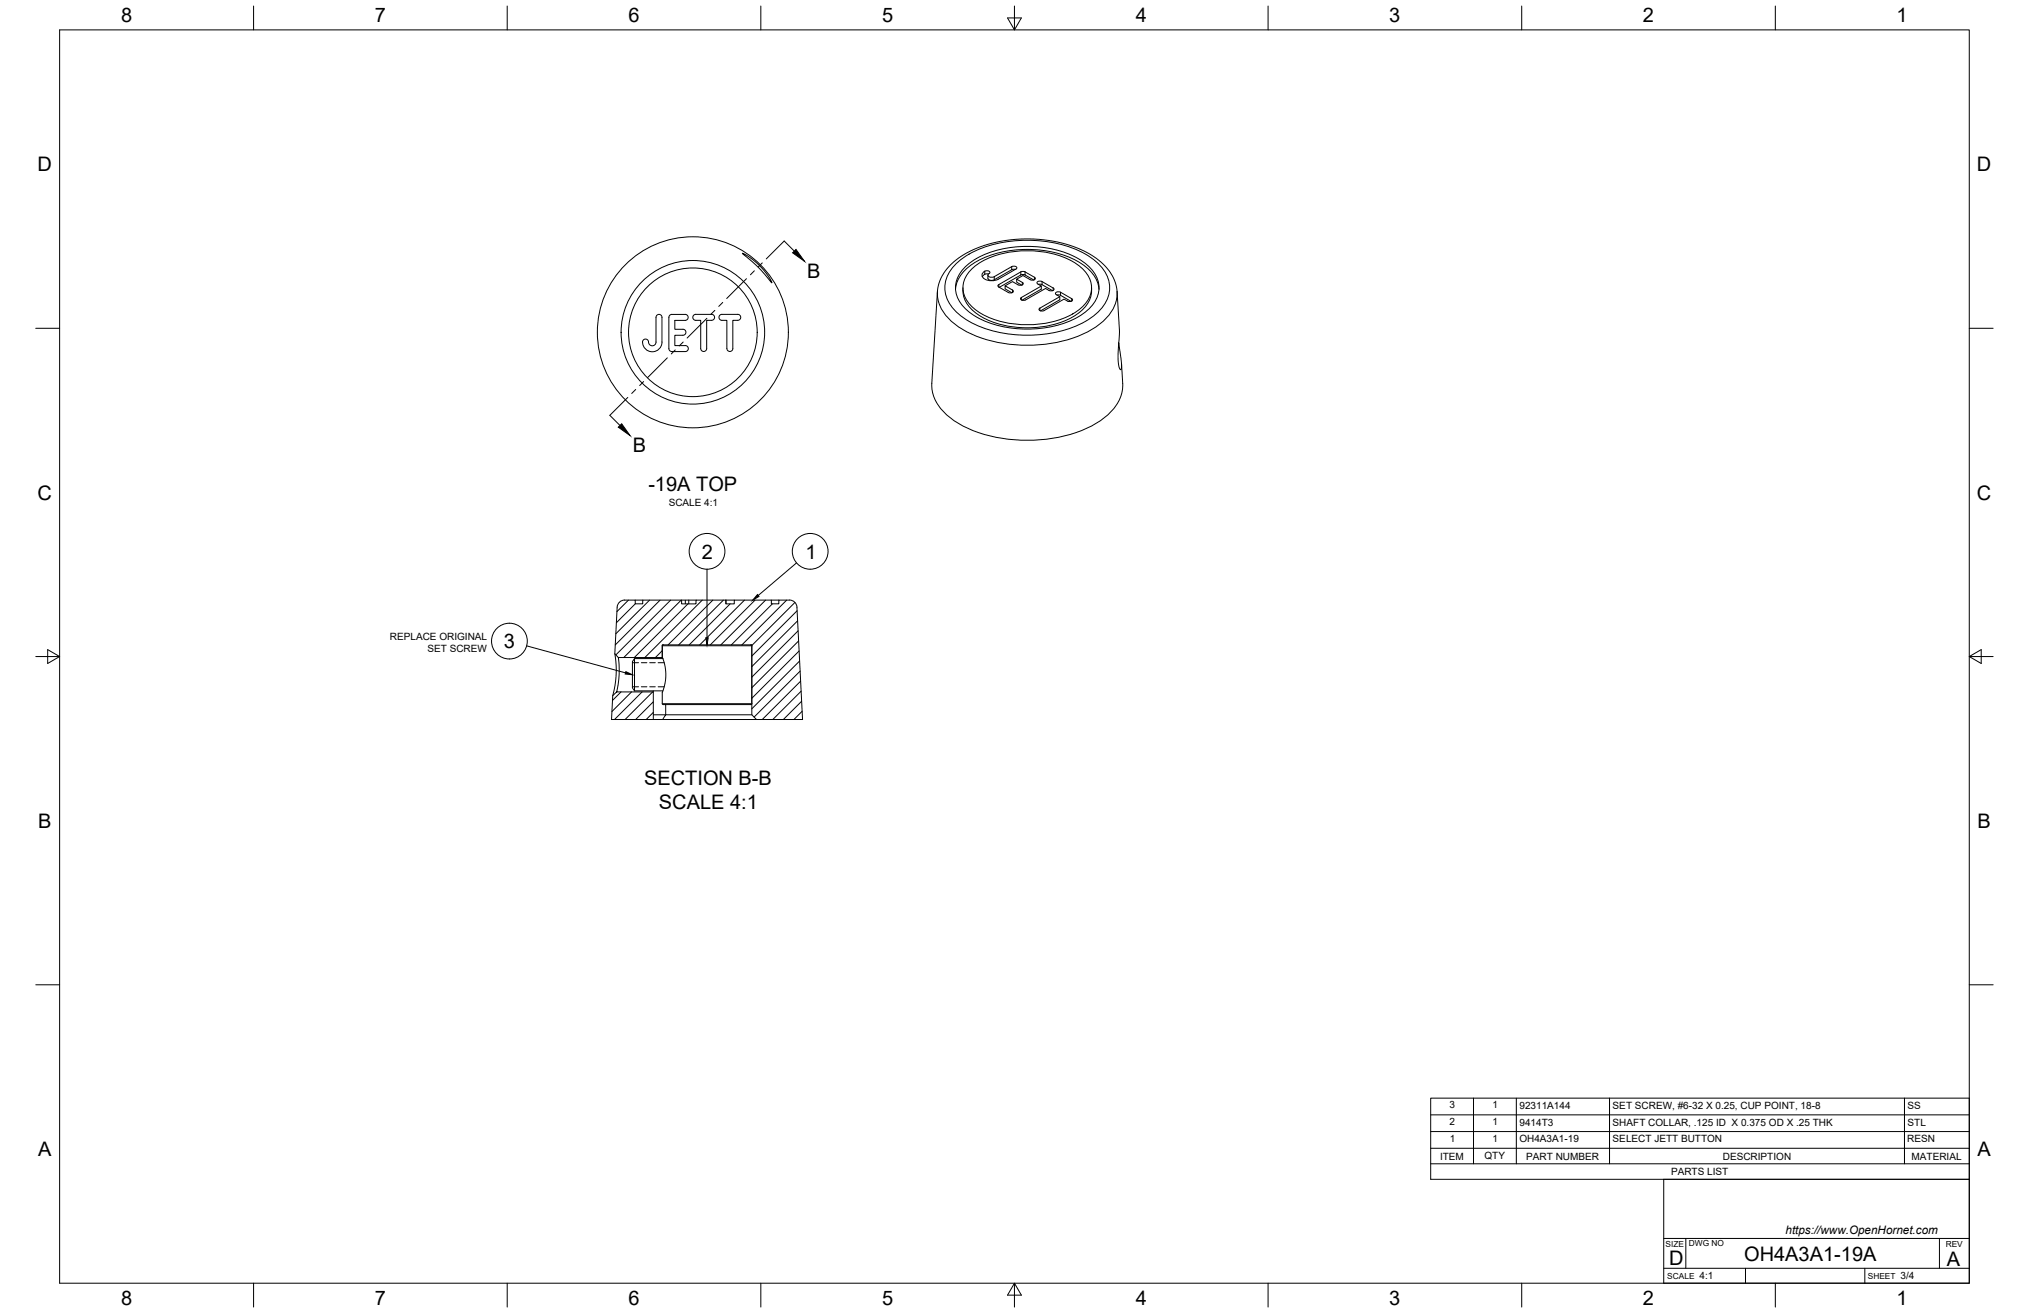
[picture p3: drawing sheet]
<svg xmlns="http://www.w3.org/2000/svg" width="864mm" height="559mm" viewBox="0 0 864 559" stroke-linecap="round" stroke-linejoin="round" font-family="sans-serif">
<!-- layer: Visible -->
<g fill="none" stroke="#000" stroke-width=".43">
<path d="M316 107.8l3.2 1.8 4.5 3.8 3.2 3.9 1.6 3.1-5.3-6.2zM410.9 113.6a37.9 37.9 0 0 1 25.2-8.7 41.9 41.9 0 0 1 26.1 7.4 12 12 0 0 1 0 20.3 43.1 43.1 0 0 1-30.5 7.2 33.9 33.9 0 0 1-22-9.7 11.4 11.4 0 0 1 1.2-16.5zM413.4 114.7a34.3 34.3 0 0 1 23.8-8 35.2 35.2 0 0 1 23.8 8 10.5 10.5 0 0 1-1.2 16.7 39 39 0 0 1-28.8 6.4 29.7 29.7 0 0 1-18.7-8.8 10.1 10.1 0 0 1 1.1-14.3zM418.6 115.9a1.72 1.72 0 0 1 2.7 0l-.1 .3a.95 .95 0 0 0-.7 1.2 .95 .95 0 0 0 1.3 .6l1.4-.2 7.4-4.3a1.27 1.27 0 0 1 2.1 .8l-7.7 4.5a5.8 5.8 0 0 1-6.8-.9 1.55 1.55 0 0 1 .4-2zM420.7 116.6a2.2 2.2 0 0 0-2.6 1.2M432.2 114.7l-1.6 .1-7.4 4.3a1.97 1.97 0 0 1-2.7-.7v-1.3M434.5 115.7l-9.4 5.4v1.1M434.5 115.7h1.8M436.3 115.7l4.3 2.5a1.27 1.27 0 0 1-2.1 .8l-3.1-1.7-2.7 1.5M440 119.2l-3.7-2.2-1.5-.1-9.5 5.4M279.2 135.1v10.5a1.65 1.65 0 0 1-1.8 1.6 1.65 1.65 0 0 1-1.4-2 1.34 1.34 0 0 0-1.9-.8 1.34 1.34 0 0 0-.5 1.9 4.1 4.1 0 0 0 4.4 3.4 4.1 4.1 0 0 0 3.8-4.1l-.1-10.5M279.2 135.1a1.28 1.28 0 0 1 1.3-1.3 1.28 1.28 0 0 1 1.3 1.3"/>
<path d="M284.7 135.1v13.2a1.28 1.28 0 0 0 1.3 1.3M286 133.8h5.6M286 133.8l-1.1 .5-.2 .8M291.6 133.8a1.28 1.28 0 0 1 1.3 1.3 1.28 1.28 0 0 1-1.3 1.3h-4.4v3.7h3.5a1.27 1.27 0 0 1 1.3 1.3 1.27 1.27 0 0 1-1.3 1.3h-3.5v4.4h4.5a1.27 1.27 0 0 1 1.3 1.3 1.27 1.27 0 0 1-1.3 1.2h-5.7M295.4 134l7.5-.2a1.28 1.28 0 0 1 1.2 1.3 1.28 1.28 0 0 1-1.2 1.2h-2.1v12a1.28 1.28 0 0 1-1.3 1.3 1.28 1.28 0 0 1-1.3-1.3v-12h-2a1.28 1.28 0 0 1-1.3-.8 1.28 1.28 0 0 1 .5-1.5zM406.7 123.1a15.9 15.9 0 0 1 9.3-12 47.6 47.6 0 0 1 44 .9 15.2 15.2 0 0 1 7.8 11.1M409.9 122.5a12.9 12.9 0 0 0 7.2 11.9 42.4 42.4 0 0 0 40.3 0 12.9 12.9 0 0 0 7.2-11.9M425.1 122.2l4 2.3a1.27 1.27 0 0 0 2.1-.8l-3.4-2.1v1.3l2.9 1.7M425.1 121.1l-.4 .5 .4 .6M435.1 120.2l-2.4-1.4v1.3l2.2 1.2M435.2 120.2l.3 .2a1.29 1.29 0 0 1-2.2 .8l-2.4-1.4-3.1 1.8M442 121l1.5 .1"/>
<path d="M443.2 121.7l-8.8 5.1a1.27 1.27 0 0 0 2.1 .8M443.5 121.2l4.5 2.5M446.5 123.6a1.27 1.27 0 0 0 2.1-.8l-5.1-3a1.25 1.25 0 0 0-2.1 .8l1.8 1.1v1.3l-8.2 4.8M446.5 123.6l-1.5-.8-8.5 4.9M449.9 125.6l1.5 .1 4.5 2.6M451.1 126.3l-8.8 5.1a1.27 1.27 0 0 0 2.1 .8l8.5-4.9 1.4 .8a1.27 1.27 0 0 0 2.1-.8l-5-2.9a1.27 1.27 0 0 0-2.1 .8l1.8 1.1v1.3l-8.2 4.7M311.9 148.3a1.28 1.28 0 0 1-1.2 1.3 1.28 1.28 0 0 1-1.3-1.3v-12h-2.1a1.27 1.27 0 0 1-1.3-1.2 1.27 1.27 0 0 1 1.3-1.3h6.7a1.28 1.28 0 0 1 1.3 1.3 1.28 1.28 0 0 1-1.3 1.2h-2.1v12M476.2 146l1.2 8.8-.1 1.7-.3 .8-.8-1.3-.3-2.9 .6-12.4-1.2-18.1-.9-3.3-1.8-3.3-2.3-2.9-2.6-2.3-3.9-2.7-4.5-2.2-5.4-1.9-5.3-1.3-6.5-.8-6.2-.2-5.7 .4-6 .9-7.6 2.3-6.9 3.4-3 2.1-2.5 2.3-2.3 2.9-1.4 2.4-1 2.7-.5 2.4-2.4 39.7a18.2 18.2 0 0 0 8.9 15.4 58.8 58.8 0 0 0 38.2 8.5 49.7 49.7 0 0 0 28-10.7 16.7 16.7 0 0 0 6.2-13.2l-.5-8.4M262.7 258.4l-1 19.9 1.5 1.5h18.7v-5.4h.4M265.9 255.4h4.5v1.6h3.2v-1.6h16.5v1.6h6.1v-1.6h12.7v1.6h3.6v-1.6h15.8v1.6h3.2v-1.6h4.5l2 .6 .8 1.1 .4 1.3M265.9 255.4l-2 .6-.8 1.1-.4 1.3M270.4 255.4h3.2"/>
<path d="M290.1 255.4h6.1M293.2 255.4v1.6M308.9 255.4h3.6M328.3 255.4h3.2M339.2 258.4l2.4 47.8h-19.6l-2-2v-29.8h-.4M261.7 278.3l.5 3.9 .1 4.4-.6 5.2-.9 4.3M263.2 279.8l.3 4-.1 5.1-.9 5.6-1.7 1.6-.5 10.1h17.8v-11.7h-15.6M281.9 279.8l.1 .5M282.3 274.4h37.3M282.3 274.4l-.4 .4v4.8l1.2 3.9 .3 4.2-.5 3.8-1 3.2v4.8M319.6 274.4l.4 .4v24.7M270.1 280.3v13.7"/>
<path d="M278.1 294v.5M281.9 299.5l.4 .4h37.3l.4-.4M282.2 280.3h-12.1l-.9 1.3v11.2l.9 1.2h12.1M283.3 299.9v4.3h36.7M278.1 306.2h43.9M278.1 304.2h5.2l-1.3 2"/>
<circle cx="294.9" cy="141.4" r="40.7"/>
<circle cx="294.9" cy="141.4" r="27.4"/>
<circle cx="294.9" cy="141.4" r="30.6"/>
</g>
<!-- layer: Visible Narrow -->
<g fill="none" stroke="#000" stroke-width=".43">
<path d="M407.2 112a44.6 44.6 0 0 1 28.9-9.7 47.7 47.7 0 0 1 29.6 8.4 14 14 0 0 1 5.7 16.4 25 25 0 0 1-15.1 12.3 55.8 55.8 0 0 1-43.9-2.7 18.7 18.7 0 0 1-10.2-12.7 14 14 0 0 1 5-12zM419.1 115.4v1.3M423.2 117.8v1.3M430.6 113.5v1.3M434.5 115.7v1.3M436.3 115.7v1.3M440.3 118v1M443.5 119.8v1.4M399 124.1a17.7 17.7 0 0 0 9.4 15.3 58.5 58.5 0 0 0 40.8 6.4 37.9 37.9 0 0 0 23.2-12.2l1.6-2.6 1-2.7 .5-4.2M431 123.4v1.1M434.7 126.6v1.1M435.1 120.2v1"/>
<path d="M442.6 131.1v1.1M448.3 122.6v1M451.4 124.4v1.3M456.1 127.1v1M291.7 255.5v1.4M309 255.5v1.4M282.1 274.8h37.7M282.1 299.5h37.7"/>
</g>
<!-- layer: Hidden -->
<path d="M269.2 282h2.6M269.2 292.3h2.6M273 282h2.3M273 292.3h2.3M276.5 282h2.4M276.5 292.3h2.4M280.1 282h2.6M280.1 292.3h2.6" fill="none" stroke="#000" stroke-width=".43"/>
<!-- layer: Border -->
<g fill="none" stroke="#000" stroke-width=".43">
<path d="M25.4 12.7h812.8v533.4h-812.8zM107.9 2.6v10.1M215.9 2.6v10.1M323.8 2.6v10.1M428.8 7.6h5.9l-2.9 5.1zM431.8 2.6v10.1M539.7 2.6v10.1M647.7 2.6v10.1M755.6 2.6v10.1M15.2 139.7h10.2M838.2 139.7h10.1M15.2 279.4h10.2"/>
<path d="M20.3 276.5l5.1 2.9-5.1 3zM838.2 279.4l5.1-2.9v5.9zM838.2 279.4h10.1M15.2 419.1h10.2M838.2 419.1h10.1M107.9 546.1v10.2M215.9 546.1v10.2M323.8 546.1v10.2M431.8 546.1l2.9 5.1h-5.9zM431.8 546.1v10.2M539.7 546.1v10.2M647.7 546.1v10.2"/>
<path d="M755.6 546.1v10.2"/>
</g>
<!-- layer: Titleblock -->
<path d="M708.1 501.9h130.1v44.2h-130.1zM708.1 539.8h130.1M708.1 527.1h130.1M717.5 527.1v12.7M742.9 539.8v6.3M793.7 539.8v6.3M825.5 527.1v12.7" fill="none" stroke="#000" stroke-width=".43"/>
<!-- layer: Hatching -->
<g fill="none" stroke="#000" stroke-width=".43">
<path d="M267.5 255.4l-4.9 4.9M270.4 257l-8 8M276.5 255.4l-14.4 14.3M280.9 255.4l-19 19.1M285.4 255.4l-23.3 23.3M289.9 255.4l-24.4 24.4M292.8 257l-22.8 22.8M298.9 255.4l-24.4 24.4M303.4 255.4l-19 19.1M307.9 255.4l-19.1 19.1M310.8 257l-17.5 17.5M316.9 255.4l-19.1 19.1"/>
<path d="M321.4 255.4l-19.1 19.1M325.8 255.4l-19 19.1M328.7 257l-17.4 17.5M334.8 255.4l-19 19.1M338.3 256.4l-18.3 18.3M339.3 259.9l-19.3 19.3M281.9 276.9l-2.9 2.9M339.5 264.2l-19.5 19.5M339.7 268.5l-19.7 19.7M339.9 272.8l-19.9 19.9M340.1 277.1l-20.1 20.1M264.3 294.5l-3.6 3.6"/>
<path d="M268.8 294.5l-8.3 8.3M273.3 294.5l-11.7 11.7M277.8 294.5l-11.7 11.7M278.1 298.7l-7.5 7.5M340.3 281.3l-20.3 20.4M340.6 285.6l-19.6 19.6M340.8 289.9l-16.4 16.3M341 294.2l-12.1 12M341.2 298.5l-7.8 7.7M278.1 303.2l-3.1 3M341.4 302.7l-3.5 3.5"/>
</g>
<!-- layer: Section Lines -->
<g fill="none" stroke="#000" stroke-width=".43">
<path d="M317.7 118.6l-8.4 8.4M321.1 115.3l-1.7 1.6M324.4 111.9l-1.6 1.7M338.1 106.9l-4.3-4.3-7.7 7.6M300.9 135.5l-8.4 8.4M304.2 132.1l-1.6 1.7M307.6 128.7l-1.7 1.7M284 152.3l-8.4 8.4M287.4 148.9l-1.7 1.7M290.8 145.6l-1.7 1.6M267.2 169.1l-7.6 7.7 4.3 4.3M270.6 165.8l-1.7 1.6"/>
<path d="M273.9 162.4l-1.6 1.7"/>
</g>
<path d="M337.4 107.6l1.4-1.4 3.6 5zM264.6 180.4l3.6 5-5-3.6z" fill="#000" stroke="#000" stroke-width=".43"/>
<!-- layer: Parts Lists -->
<path d="M608.9 467.4h229.3v34.5h-229.3zM608.9 474.5h229.3M627.2 467.4v27.9M645.4 467.4v27.9M685.1 467.4v27.9M810.6 467.4v27.9M608.9 495.3h229.3M608.9 488.7h229.3M608.9 481.6h229.3" fill="none" stroke="#000" stroke-width=".43"/>
<!-- layer: Balloons -->
<g fill="none" stroke="#000" stroke-width=".43">
<circle cx="300.9" cy="234.6" r="7.6"/>
<circle cx="344.8" cy="234.6" r="7.6"/>
<circle cx="216.8" cy="272.8" r="7.6"/>
</g>
<!-- layer: 0 -->
<path d="M322.4 253l.6 .8-2.6 1.6zM300.4 271.4h1l-.5 3.1zM266.4 285.9l2.8 1.3-3.1-.3z" fill="#000" stroke="#000" stroke-width=".43"/>
<path d="M339 239.6l-16.3 13.8M300.9 242.3v29.1M224.2 274.9l42 11.5" fill="none" stroke="#000" stroke-width=".43"/>
<g font-size="8.5">
<text x="51.6" y="9.4">8</text>
<text x="159.5" y="9.4">7</text>
<text x="267.5" y="9.4">6</text>
<text x="375.4" y="9.3">5</text>
<text x="483.4" y="9.4">4</text>
<text x="591.3" y="9.4">3</text>
<text x="699.3" y="9.4">2</text>
<text x="807.2" y="9.4">1</text>
<text x="16" y="72.9">D</text>
<text x="841.4" y="72.9">D</text>
<text x="343.6" y="118.3">B</text>
<text x="269.4" y="192.5">B</text>
<text x="275.9" y="209">-19A TOP</text>
<text x="16" y="212.6">C</text>
<text x="841.4" y="212.6">C</text>
<text x="298.7" y="237.7">2</text>
<text x="342.8" y="237.7">1</text>
<text x="214.5" y="275.9">3</text>
<text x="274.2" y="333.9">SECTION B-B</text>
<text x="280.5" y="344.2">SCALE 4:1</text>
<text x="16.2" y="352.3">B</text>
<text x="841.7" y="352.3">B</text>
<text x="16.2" y="492">A</text>
<text x="841.7" y="492">A</text>
<text x="710.4" y="538.4">D</text>
<text x="742.4" y="536.7">OH4A3A1-19A</text>
<text x="828.7" y="538.8">A</text>
<text x="51.6" y="555.5">8</text>
<text x="159.5" y="555.5">7</text>
<text x="267.5" y="555.5">6</text>
<text x="375.4" y="555.4">5</text>
<text x="483.4" y="555.5">4</text>
<text x="591.3" y="555.5">3</text>
<text x="699.3" y="555.5">2</text>
<text x="807.2" y="555.5">1</text>
</g>
<text font-size="5" x="760" y="525.2">https://www.OpenHornet.com</text>
<g font-size="4.3">
<text x="284.6" y="215.2">SCALE 4:1</text>
<text x="166" y="272.5">REPLACE ORIGINAL</text>
<text x="182" y="277.6">SET SCREW</text>
<text x="616.9" y="471.7">3</text>
<text x="635.3" y="471.7">1</text>
<text x="646.7" y="472">92311A144</text>
<text x="686.4" y="472">SET SCREW, #6-32 X 0.25, CUP POINT, 18-8</text>
<text x="811.9" y="472">SS</text>
<text x="616.9" y="478.8">2</text>
<text x="635.3" y="478.8">1</text>
<text x="646.7" y="479.1">9414T3</text>
<text x="686.4" y="479.1">SHAFT COLLAR, .125 ID X 0.375 OD X .25 THK</text>
<text x="811.9" y="479.1">STL</text>
<text x="617" y="485.9">1</text>
<text x="635.3" y="485.9">1</text>
<text x="646.7" y="486.2">OH4A3A1-19</text>
<text x="686.4" y="486.2">SELECT JETT BUTTON</text>
<text x="811.8" y="486.2">RESN</text>
<text x="612.9" y="493.5">ITEM</text>
<text x="631.8" y="493.4">QTY</text>
<text x="649.6" y="493.5">PART NUMBER</text>
<text x="733.3" y="493.5">DESCRIPTION</text>
<text x="813.6" y="493.5">MATERIAL</text>
<text x="711.2" y="500.1">PARTS LIST</text>
<text x="723.4" y="544.5">4:1</text>
<text x="809" y="544.5">3/4</text>
</g>
<g font-size="3.5">
<text x="708.9" y="530.9">SIZE</text>
<text x="718.9" y="530.5">DWG NO</text>
<text x="828.2" y="530.9">REV</text>
<text x="709.6" y="544.2">SCALE</text>
<text x="795" y="544.2">SHEET</text>
</g>
</svg>
